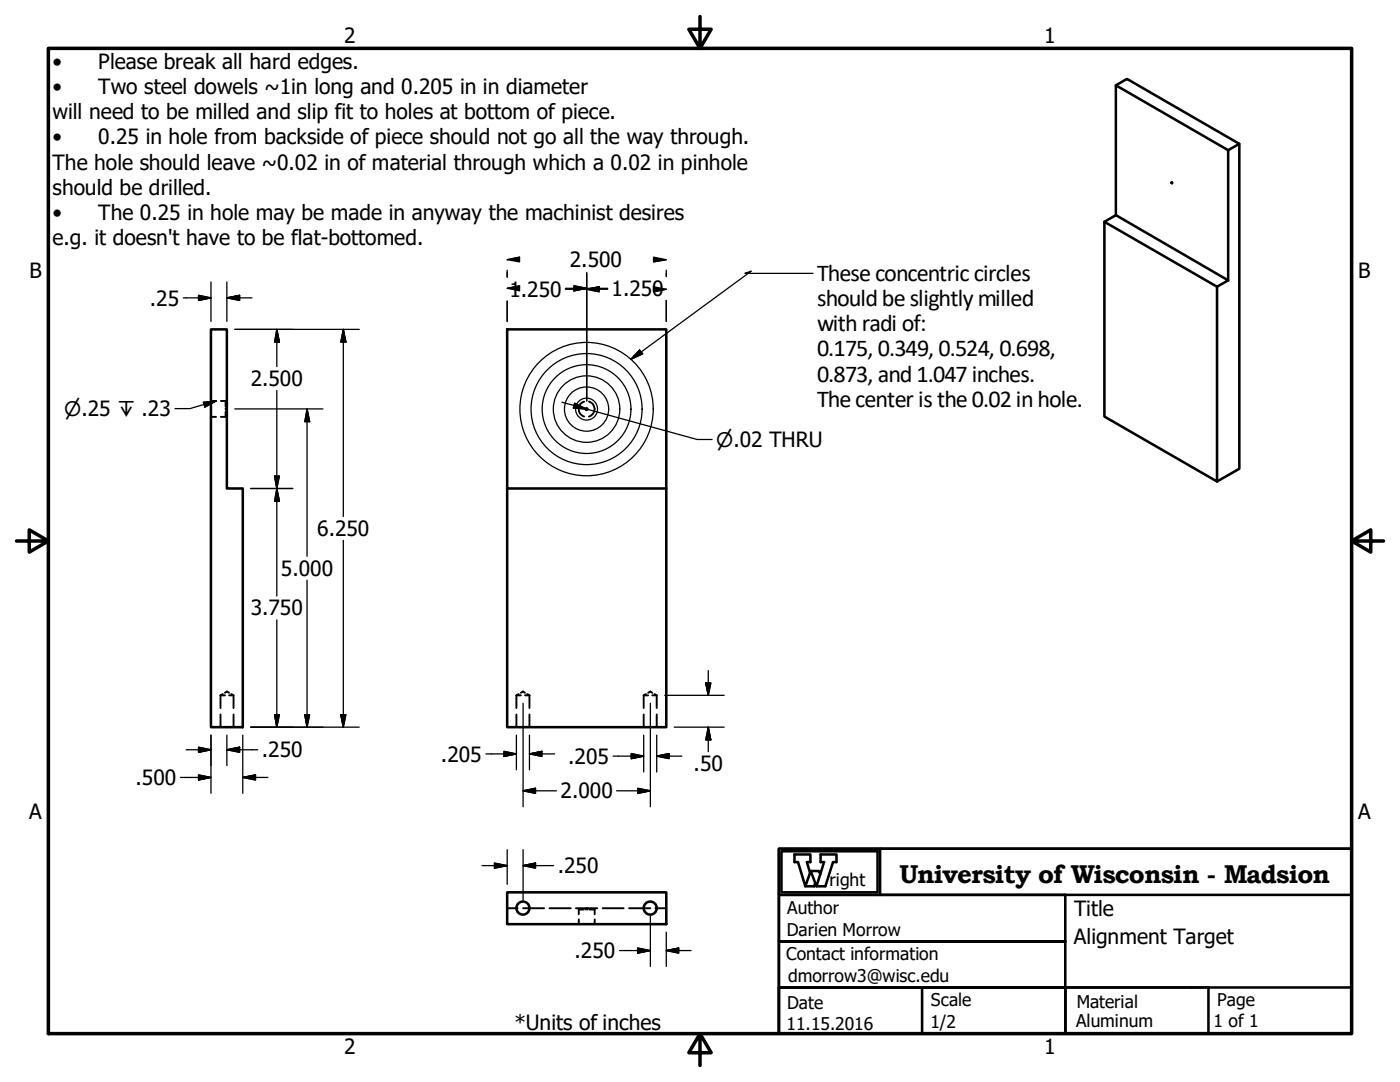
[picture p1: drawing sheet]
<svg xmlns="http://www.w3.org/2000/svg" width="279mm" height="216mm" viewBox="0 0 279 216" stroke-linecap="round" stroke-linejoin="round" font-family="sans-serif">
<!-- layer: Visible (ANSI) -->
<g fill="none" stroke="#000" stroke-width=".51">
<path d="M222.7 17l2.2-1.3 22.4 13v64.8l-4.4 2.6M233.8 36.4l.1 .2zM247.3 28.7l-2.2 1.3M220.4 44.3l2.3-1.4 22.4 13-2.2 1.3zM220.4 44.3v38.8l22.5 13v-38.9M222.7 42.9v-25.9l22.4 13v25.9M42.1 65.7h3.2v31.8h3.2v47.6h-6.4zM101.2 65.7h31.8v31.8h-31.8zM101.2 97.5v47.6h31.8v-47.6M101.2 178.1h31.8v6.3h-31.8z"/>
<circle cx="117.1" cy="81.6" r=".16"/>
<circle cx="104.4" cy="181.2" r="1.3"/>
<circle cx="129.8" cy="181.2" r="1.3"/>
</g>
<!-- layer: Hidden (ANSI) -->
<g fill="none" stroke="#000" stroke-width=".38">
<path d="M42.1 80h1M42.1 83.2h1M44.1 80h.9v1.1M45 82.2v1h-.9M45 81.5h.1M45 81.7h.1M45.2 81.5h.1M45.2 81.7h.1M116.6 80.1a1.57 1.57 0 0 0-1.1 1.5 1.57 1.57 0 0 0 1.1 1.5M117.5 80.1a1.55 1.55 0 0 1 1.2 1.5 1.55 1.55 0 0 1-1.2 1.5M44 138.7h.9M44 138.7v2.6"/>
<path d="M44.4 138.5l-.4 .2M44.9 138.2l.4-.2 .4 .2M45.7 138.7h.9M46.2 138.5l.4 .2M46.6 138.7v2.6M103.1 138.7h.8M103.1 138.7v2.6M103.5 138.5l-.4 .2M103.9 138.2l.5-.2 .4 .2M104.8 138.7h.9M105.2 138.5l.5 .2M105.7 138.7v2.6"/>
<path d="M128.5 138.7h.8M128.5 138.7v2.6M128.9 138.5l-.4 .2M129.3 138.2l.5-.2 .4 .2M130.2 138.7h.9M130.6 138.5l.5 .2M131.1 138.7v2.6M44 142.6v2.5M46.6 142.6v2.5M103.1 142.6v2.5M105.7 142.6v2.5M128.5 142.6v2.5"/>
<path d="M131.1 142.6v2.5M101.2 181.2h2.1M104.4 181.2h4.2M109.7 181.2h4.2M114.9 181.2h4.3M115.5 183.5v.9M116.5 181.5h-1v.9M117 181.2v.1M117 181.4v.1M117.2 181.2v.1M117.2 181.4v.1M117.6 181.5h1.1v.9"/>
<path d="M118.7 183.5v.9M120.3 181.2h4.2M125.5 181.2h4.3M130.8 181.2h2.2"/>
</g>
<!-- layer: Border (ANSI) -->
<path d="M9.7 9.7h260v196.5h-260zM139.7 3.3v6.4l-2.2-3.9h4.4l-2.2 3.9M3.3 107.9h6.4l-3.9-2.2v4.5l3.9-2.3M269.7 107.9l3.9 2.3v-4.5l-3.9 2.2h6.4M139.7 206.2l2.2 3.9h-4.4l2.2-3.9v6.4" fill="none" stroke="#000" stroke-width=".7"/>
<!-- layer: Title (ANSI) -->
<path d="M155.4 178.6v9.2h57.2v18.4h-57.2v-9.2h57.2h-57.2v-9.2h57.2v-9.2zM155.4 169.4h114.3v9.2h-114.3zM155.4 169.4h114.3v36.8h-114.3zM156 169.9h19.1v8.2h-19.1zM161.7 174.2l-.7-2.2h.7v-1.5h-3.1v1.5h.7l1.4 4.8 1.1-3 1.1 3h1.8l1.5-4.8h.7v-1.5h-3.1v1.5h.7l-1.6 4.8M161.8 173.8h1.6l.3 .6M162.7 176.1l-.2 .7h-1.8M175.6 169.4v9.2M155.4 197h28.6v9.2h-28.6zM212.6 197h28.6v9.2h-28.6zM212.6 197h57.1v9.2h-57.1z" fill="none" stroke="#000" stroke-width=".51"/>
<!-- layer: Sketch Geometry (ANSI) -->
<g fill="none" stroke="#000" stroke-width=".25">
<circle cx="117.1" cy="81.6" r="13.3"/>
<circle cx="117.1" cy="81.6" r="11.1"/>
<circle cx="117.1" cy="81.6" r="8.9"/>
<circle cx="117.1" cy="81.6" r="6.6"/>
<circle cx="117.1" cy="81.6" r="4.4"/>
<circle cx="117.1" cy="81.6" r="2.19"/>
</g>
<!-- layer: Dimension (ANSI) -->
<g fill="none" stroke="#000" stroke-width=".25">
<path d="M36.6 59.4h5.5M39.6 58.9l2.5 .5-2.5 .5zM42.1 56.3v7.8M45.3 59.4l2.5-.5v1zM45.3 59.4h5M45.3 56.3v7.8M101.2 53.9v1.4M112.8 57.5h8.5M112.8 57.7h8.5M114.6 57l2.5 .5-2.5 .5zM117.1 57.7l2.5-.5v1zM117.1 54.4v25.6"/>
<path d="M133 53.9v1.3M133 59.9v4.2M46.9 65.7h24.8M55.2 65.7l.6 2.6h-1zM55.2 65.7v7.5M55.2 77.9v41M68.5 65.7l.5 2.6h-1zM68.5 65.7v37.4M101.2 60.1v4M46.9 81.6h17.6M50 97.5h8.4M54.8 95h1l-.6 2.5z"/>
<path d="M55.2 97.5l.6 2.5h-1zM61.3 81.6l.5 2.5h-1zM61.3 81.6v29.4M61.3 115.8v29.3M68.5 107.8v37.3M55.2 123.7v21.4M132.7 138.7h11.8M140.8 136.3h1.1l-.5 2.4zM141.4 133.8v4.9M36 155.1h6.1M37.1 149.6h5M39.6 154.6l2.5 .5-2.5 .5z"/>
<path d="M39.6 149.1l2.5 .5-2.5 .5zM42.1 146.7v11.6M45.3 149.6l2.5-.5v1zM45.3 146.7v6.1M45.3 149.6h6.1M48.5 155.1l2.5-.5v1zM48.5 155.1h5M48.5 146.7v11.6M50 145.1h21.7M54.8 142.6h1l-.6 2.5zM60.8 142.6h1l-.5 2.5zM68 142.6h1l-.5 2.5z"/>
<path d="M97 150.4h6.1M100.6 149.9l2.5 .5-2.5 .5zM103.1 146.7v6.9M104.4 157.8l2.5-.5v1zM104.4 157.8h6.7M104.4 140.3v20.7M105.7 150.4l2.4-.5v1zM105.7 150.4h5M105.7 146.7v6.9M122.4 150.9h6.1M123.1 157.8h6.7M126 150.4l2.5 .5-2.5 .5z"/>
<path d="M127.3 157.3l2.5 .5-2.5 .5zM128.5 146.7v7.4M129.8 140.3v20.7M131.1 150.9l2.4-.5v1zM131.1 150.9h5M131.1 146.7v7.4M134.6 145.1h9.9M141.4 145.1l.5 2.5h-1.1zM141.4 145.1v4.9M96.2 172.7h5M98.7 172.2l2.5 .5-2.5 .5zM101.2 169.5v7"/>
<path d="M104.4 172.7l2.5-.5v1zM104.4 169.5v10.1M104.4 172.7h6.1M123.6 189.7h6.2M127.3 189.2l2.5 .5-2.5 .5zM129.8 182.8v10M133 189.7l2.4-.5v1zM133 186v6.8M133 189.7h4.9"/>
</g>
<g fill="#000" stroke="#000" stroke-width=".25">
<path d="M39.6 59.9l2.5-.5zM39.6 58.9l2.5 .5-2.5 .5zM45.3 59.4l2.5-.5zM45.3 59.4l2.5-.5v1zM101.2 57.5l2.5-.5zM101.2 57.5l2.5-.5v1zM101.2 51.8l2.5-.5zM101.2 51.8l2.5-.5v1zM114.6 58l2.5-.5zM114.6 57l2.5 .5-2.5 .5zM117.1 57.7l2.5-.5zM117.1 57.7l2.5-.5v1z"/>
<path d="M130.4 58.2l2.6-.5zM130.4 57.2l2.6 .5-2.6 .5zM130.4 52.3l2.6-.5zM130.4 51.3l2.6 .5-2.6 .5zM55.2 65.7l.6 2.6zM55.2 65.7l.6 2.6h-1zM68.5 65.7l.5 2.6zM68.5 65.7l.5 2.6h-1zM54.8 95l.4 2.5zM54.8 95h1l-.6 2.5zM61.3 81.6l.5 2.5zM61.3 81.6l.5 2.5h-1z"/>
<path d="M55.2 97.5l.6 2.5zM55.2 97.5l.6 2.5h-1zM140.8 136.3l.6 2.4zM140.8 136.3h1.1l-.5 2.4zM39.6 155.6l2.5-.5zM39.6 154.6l2.5 .5-2.5 .5zM39.6 150.1l2.5-.5zM39.6 149.1l2.5 .5-2.5 .5zM45.3 149.6l2.5-.5zM45.3 149.6l2.5-.5v1zM48.5 155.1l2.5-.5zM48.5 155.1l2.5-.5v1z"/>
<path d="M54.8 142.6l.4 2.5zM54.8 142.6h1l-.6 2.5zM60.8 142.6l.5 2.5zM60.8 142.6h1l-.5 2.5zM68 142.6l.5 2.5zM68 142.6h1l-.5 2.5zM100.6 150.9l2.5-.5zM100.6 149.9l2.5 .5-2.5 .5zM104.4 157.8l2.5-.5zM104.4 157.8l2.5-.5v1zM105.7 150.4l2.4-.5zM105.7 150.4l2.4-.5v1z"/>
<path d="M126 151.4l2.5-.5zM126 150.4l2.5 .5-2.5 .5zM127.3 158.3l2.5-.5zM127.3 157.3l2.5 .5-2.5 .5zM131.1 150.9l2.4-.5zM131.1 150.9l2.4-.5v1zM141.4 145.1l.5 2.5zM141.4 145.1l.5 2.5h-1.1zM98.7 173.2l2.5-.5zM98.7 172.2l2.5 .5-2.5 .5zM104.4 172.7l2.5-.5zM104.4 172.7l2.5-.5v1z"/>
<path d="M127.3 190.2l2.5-.5zM127.3 189.2l2.5 .5-2.5 .5zM133 189.7l2.4-.5zM133 189.7l2.4-.5v1z"/>
</g>
<!-- layer: Symbol (ANSI) -->
<path d="M162.2 54.5h-13.5l1.2-.4-24 17.6M127.6 69.8l.7 .8-2.4 1.1zM40.6 80.3l2.5-.3-2.2 1.2zM43.1 80l-5.2 1.5h-3M112.1 80.3l4.9 1.3M114.7 80.5l2.3 1.1-2.6-.2zM117 81.6l22.1 6.1h3M117 81.6l.2 .1" fill="none" stroke="#000" stroke-width=".25"/>
<path d="M127.6 69.8l-1.7 1.9zM127.6 69.8l.7 .8-2.4 1.1zM40.9 81.2l2.2-1.2zM40.6 80.3l2.5-.3-2.2 1.2zM114.4 81.4l2.6 .2zM114.7 80.5l2.3 1.1-2.6-.2z" fill="#000" stroke="#000" stroke-width=".25"/>
<text font-size="5.1" x="179.5" y="176.1">University of Wisconsin - Madsion</text>
<g font-size="4.8">
<text x="163.1" y="56.1">Theseconcentriccircles</text>
<text x="163.1" y="61.1">shouldbeslightlymilled</text>
<text x="163.1" y="66.1">with radi of:</text>
<text x="163.1" y="71.1">0.175, 0.349, 0.524, 0.698,</text>
<text x="163.1" y="76.1">0.873, and1.047inches.</text>
<text x="163.1" y="81.2">Thecenter is the0.02inhole.</text>
</g>
<g font-size="4.2">
<text x="68.7" y="8.6">2</text>
<text x="208.4" y="8.6">1</text>
<text x="10.5" y="13.8">•</text>
<text x="19.6" y="13.8">Please break all hard edges.</text>
<text x="10.5" y="18.8">•</text>
<text x="10.5" y="23.8">will need to be milled and slip fit to holes at bottom of piece.</text>
<text x="19.6" y="18.8">Two steel dowels ~1in long and 0.205 in in diameter</text>
<text x="10.5" y="28.8">•</text>
<text x="19.6" y="28.8">0.25 in hole from backside of piece should not go all the way through.</text>
<text x="10.5" y="33.8">The hole should leave ~0.02 in of material through which a 0.02 in pinhole</text>
<text x="10.5" y="38.9">should be drilled.</text>
<text x="10.5" y="43.9">•</text>
<text x="19.6" y="43.9">The 0.25 in hole may be made in anyway the machinist desires</text>
<text x="10.5" y="48.9">e.g. it doesn't have to be flat-bottomed.</text>
<text x="113.7" y="53.3">2.500</text>
<text x="5.9" y="55.5">B</text>
<text x="101.7" y="59.2">1.250</text>
<text x="122" y="59.1">1.250</text>
<text x="271.1" y="55.5">B</text>
<text x="29.9" y="61">.25</text>
<text x="50" y="77">2.500</text>
<text x="63.3" y="106.9">6.250</text>
<text x="56.1" y="114.9">5.000</text>
<text x="50" y="122.8">3.750</text>
<text x="52.3" y="151.1">.250</text>
<text x="88" y="152">.205</text>
<text x="113.4" y="152.4">.205</text>
<text x="138.4" y="153.9">.50</text>
<text x="27.1" y="156.7">.500</text>
<text x="111.9" y="159.3">2.000</text>
<text x="5.8" y="163.4">A</text>
<text x="271" y="163.4">A</text>
<text x="111.3" y="174.2">.250</text>
<text x="214.4" y="182.8">Title</text>
<text x="114.7" y="191.2">.250</text>
<text x="214.3" y="188.3">Alignment Target</text>
<text x="102.7" y="205.5">*Units of inches</text>
<text x="68.7" y="210.3">2</text>
<text x="208.4" y="210.3">1</text>
</g>
<g font-size="4">
<text x="12.8" y="83.1">⌀.25 ↧ .23</text>
<text x="142.9" y="89.2">⌀.02 THRU</text>
</g>
<g font-size="3.5">
<text x="165.5" y="176.8">right</text>
<text x="157.1" y="182.3">Author</text>
<text x="156.9" y="191.6">Contact information</text>
<text x="157" y="186.7">Darien Morrow</text>
<text x="157.3" y="195.9">dmorrow3@wisc.edu</text>
<text x="157.1" y="201.3">Date</text>
<text x="185.8" y="200.8">Scale</text>
<text x="214.9" y="201">Material</text>
<text x="242.9" y="200.8">Page</text>
<text x="157" y="205.5">11.15.2016</text>
<text x="185.7" y="205.2">1/2</text>
<text x="214.8" y="204.9">Aluminum</text>
<text x="242.2" y="205">1 of 1</text>
</g>
</svg>
